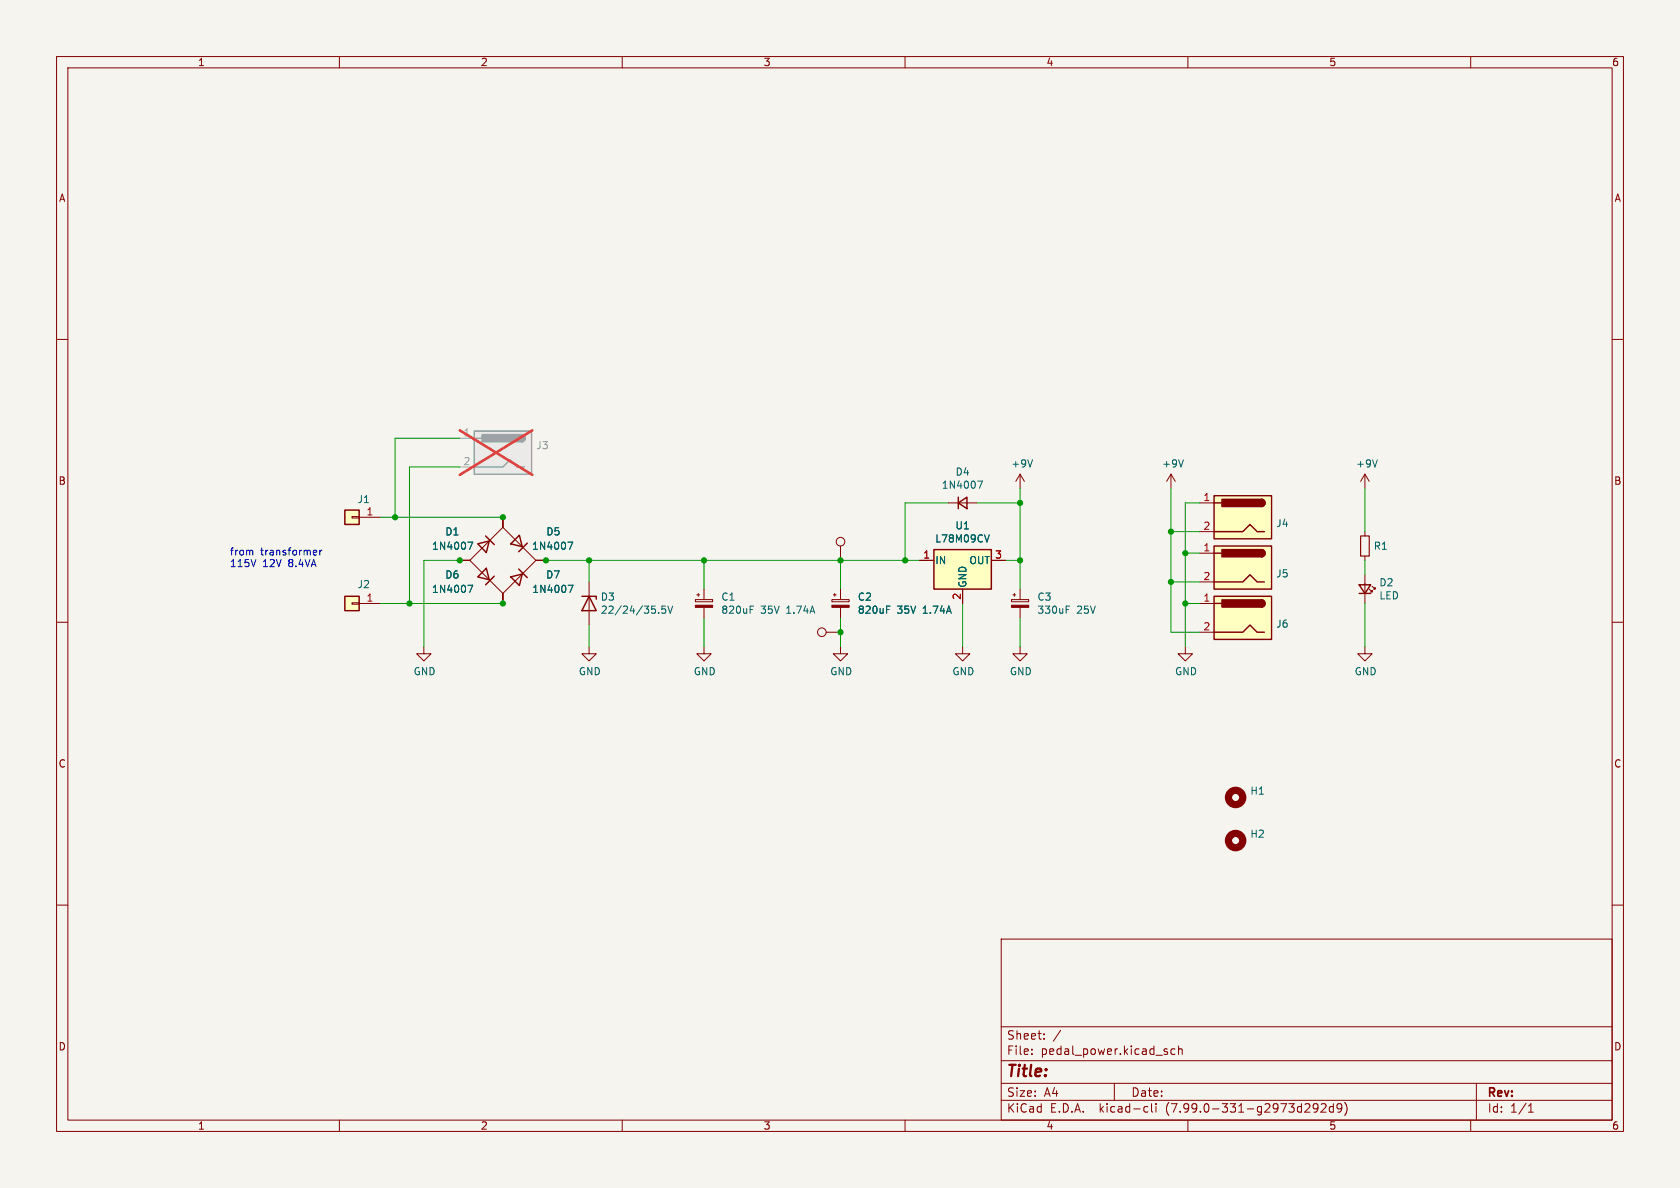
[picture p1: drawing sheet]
<svg xmlns="http://www.w3.org/2000/svg" width="297mm" height="210mm" viewBox="0 0 297 210" stroke-linecap="round" stroke-linejoin="round" font-family="sans-serif">
<path d="M0 0h297v210h-297z" fill="#f5f4ef" stroke="#f5f4ef" stroke-width=".18"/>
<g fill="none" stroke="#840000" stroke-width=".18">
<path d="M10 10h277v190h-277zM12 12h273v186h-273zM60 10v2M110 10v2M160 10v2M210 10v2M260 10v2M10 60h2M285 60h2M62.2 91.3h1.3v.3h-1.3zM63.5 91.4h3.8M81.3 99.1h1.8"/>
<path d="M83.1 99.1l5.8 5.8M88.9 93.2l-5.8 5.9M88.9 91.4v1.8M88.9 93.2l5.8 5.9M94.7 99.1h1.8M94.7 99.1l-5.8 5.8M148.6 96.5v2.6M162.6 99.1h2.5M167.6 88.9h5.1M175.3 99.1h2.5M180.3 83.8v2.6M180.3 83.8l-.7 1.3"/>
<path d="M180.3 83.8l.8 1.3M207 83.8v2.6M207 83.8l-.8 1.3M207 83.8l.8 1.3M212.1 88.9h2.5M212.1 97.8h2.5M212.1 94h2.5M241.3 83.8v2.6M241.3 94v.7M241.3 98.3v.8M241.3 83.8l-.8 1.3M241.3 83.8l.8 1.3"/>
<path d="M10 110h2M62.2 106.6h1.3v.2h-1.3zM63.5 106.7h3.8M74.9 114.3v1.3h1.3l-1.3 1.2-1.2-1.2h1.2M88.9 104.9v1.8M104.1 114.3v1.3h1.3l-1.3 1.2-1.2-1.2h1.2M104.1 102.9v7.6M122.9 106h3.1v.4h-3.1zM123.2 105.2h.5M123.4 104.9v.5M124.5 114.3v1.3h1.2l-1.2 1.2-1.3-1.2h1.3M124.5 104.1v1.9"/>
<path d="M124.5 107.4v1.8M146 111.8h2.6M147.1 106h3v.4h-3zM147.3 105.2h.5M147.6 104.9v.5M148.6 114.3v1.3h1.3l-1.3 1.2-1.3-1.2h1.3M148.6 104.1v1.9M148.6 107.4v1.8M170.2 114.3v1.3h1.2l-1.2 1.2-1.3-1.2h1.3M170.2 104.1v2.6M178.8 106h3.1v.4h-3.1zM179.1 105.2h.5"/>
<path d="M179.3 104.9v.5M180.3 114.3v1.3h1.3l-1.3 1.2-1.2-1.2h1.2M180.3 104.1v1.9M180.3 107.4v1.8M209.5 114.3v1.3h1.3l-1.3 1.2-1.2-1.2h1.2M212.1 106.7h2.5M212.1 111.8h2.5M212.1 102.9h2.5M241.3 114.3v1.3h1.3l-1.3 1.2-1.3-1.2h1.3M241.3 101.6v5.1M242.1 104.1l.5 .5v-.2v.2h-.3M242.6 103.6l.5 .5v-.2v.2h-.3"/>
<path d="M285 110h2M10 160h2M285 160h2M177 166h108v32h-108zM60 198v2M110 198v2M160 198v2M177 194.5h108M177 191.5h108M177 187.5h108M177 181.5h108M182.4 186.3v.1"/>
<path d="M182.4 185.5v.1M184.6 183.6v.1M184.6 182.8v.1M197 191.5v3M202.5 195.6l.4 .1M202.9 196.5l-.4 .1M203.6 195.1v1.3l.2 .2M204.4 195.1v.1M204.4 195.6v1M207.7 185.5l-.4-.1-.3 .3v.4l.1 .2h.6M208.4 185.5l.2-.1 .3 .1 .1 .9M208.4 184.9v1.5"/>
<path d="M210 198v2M233 195.7l-.3 .3h-.3l-.3-.3 .2-.5 .4-.1 .2 .1a.99 .99 0 0 1-.3 1.4h-.3M233.6 195.2l.5-.1 .3 .1v.3l-.9 1.1h.9M235.7 195.7l-.4-.1-.3 .3v.4l.1 .2h.6M235.7 195.1v1.5M237.2 195.7l-.3 .3h-.4l-.1-.3 .1-.5 .4-.1 .2 .1a.99 .99 0 0 1-.3 1.4h-.3M237.7 194.9a1.72 1.72 0 0 1 0 2.3M260 198v2M261 191.5v6.5M270.2 196.6h.9M270.2 195.5l.4-.4v1.5"/>
<circle cx="148.6" cy="95.8" r=".76"/>
<circle cx="145.3" cy="111.8" r=".76"/>
</g>
<g fill="none" stroke="#840000" stroke-width="1.3">
<circle cx="218.4" cy="148.6" r="1.27"/>
<circle cx="218.4" cy="141" r="1.27"/>
</g>
<g fill="none" stroke="#840000" stroke-width=".25">
<path d="M61 90.2h2.5v2.5h-2.5zM84.5 96.1l2-.5-.5 2.1zM85.9 94.7l1.5 1.6M90.3 96.1l1.5-1.5 .5 2zM93.2 96l-1.5 1.5M165.1 97.2h10.2v6.9h-10.2zM169.4 88.9l1.5-1v2zM169.4 87.9v2M214.6 96.5h10.2v7.6h-10.2zM214.6 87.6h10.2v7.7h-10.2zM214.6 94h5.1l1.3-1.3 1.2 1.3h1.3M214.6 97.8h1.3"/>
<path d="M214.6 88.9h1.3M223 97.2a.64 .64 0 0 1 .6 .6 .64 .64 0 0 1-.6 .6M223 88.3a.64 .64 0 0 1 .6 .6 .64 .64 0 0 1-.6 .6M61 105.4h2.5v2.6h-2.5zM84.5 102l1.5-1.5 .5 2zM87.4 101.9l-1.5 1.5M90.3 102l2-.5-.5 2zM91.7 100.6l1.5 1.5M102.9 105.4h2.5v.5M104.1 105.4l1.3 2.6h-2.5zM214.6 105.4h10.2v7.6h-10.2zM214.6 111.8h5.1l1.3-1.3 1.2 1.3h1.3"/>
<path d="M214.6 102.9h5.1l1.3-1.3 1.2 1.3h1.3M214.6 106.7h1.3M223 106a.64 .64 0 0 1 .6 .7 .64 .64 0 0 1-.6 .6M240.3 103.4h2l-1 1.5zM240.3 104.9h2"/>
</g>
<g fill="none" stroke="#006464" stroke-width=".18">
<path d="M82.7 95.8h.9l-.6 1.3M100.4 95.8h.8l-.5 1.3M172.8 85h.9l-.6 1.3M174.9 94.5l-.4 1.3M182.5 81.3l-.4 1.3M209.2 81.3l-.4 1.3M243.5 81.3l-.4 1.3M82.7 103.5h.9l-.6 1.2M100.5 103.5h.8l-.5 1.2M116.4 108.3v.1M117.6 107.1h-.6v.6l.2-.1 .4 .1 .1 .2-.1 .4-.1 .1-.5-.1M118.1 107.1l.4 1.3 .4-1.3"/>
<path d="M132.6 107.1h.6M156.7 107.1h.6M188.5 107.1h.6"/>
</g>
<g fill="#ffffc2" stroke="#ffffc2" stroke-width=".18">
<path d="M214.6 105.4h10.2v7.6h-10.2z"/>
<path d="M214.6 96.5h10.2v7.6h-10.2z"/>
<path d="M214.6 87.6h10.2v7.7h-10.2z"/>
<path d="M61 105.4h2.5v2.6h-2.5z"/>
<path d="M165.1 97.2h10.2v6.9h-10.2z"/>
<path d="M61 90.2h2.5v2.5h-2.5z"/>
</g>
<g fill="#840000" stroke="#840000" stroke-width=".25">
<path d="M223 106a.64 .64 0 0 1 .6 .7 .64 .64 0 0 1-.6 .6z"/>
<path d="M216 106h7v1.3h-7z"/>
<path d="M223 97.2a.64 .64 0 0 1 .6 .6 .64 .64 0 0 1-.6 .6z"/>
<path d="M216 97.2h7v1.2h-7z"/>
<path d="M223 88.3a.64 .64 0 0 1 .6 .6 .64 .64 0 0 1-.6 .6z"/>
<path d="M216 88.3h7v1.2h-7z"/>
</g>
<path d="M83.8 76.2h10.2v7.6h-10.2z" fill="#ebeae8" stroke="#ebeae8" stroke-width=".18"/>
<path d="M83.8 76.2h10.2v7.6h-10.2zM83.8 77.5h1.3M92.2 76.8a.64 .64 0 0 1 .6 .7 .64 .64 0 0 1-.6 .6M83.8 82.6h5.1l1.3-1.3 1.2 1.3h1.3" fill="none" stroke="#9c9b98" stroke-width=".25"/>
<g fill="#9c9b98" stroke="#9c9b98" stroke-width=".25">
<path d="M92.2 76.8a.64 .64 0 0 1 .6 .7 .64 .64 0 0 1-.6 .6z"/>
<path d="M85.2 76.8h7v1.3h-7z"/>
</g>
<path d="M81.3 77.5h2.5M81.3 82.6h2.5" fill="none" stroke="#9c9b98" stroke-width=".18"/>
<path d="M81.3 76.1l12.8 7.8M94.1 76.1l-12.8 7.8" fill="none" stroke="#eb3a3d" stroke-width=".46"/>
<g fill="#840000" stroke="#840000" stroke-width=".18">
<path d="M147.1 107h3v.4h-3z"/>
<path d="M178.8 107h3.1v.4h-3.1z"/>
<path d="M122.9 107h3.1v.4h-3.1z"/>
</g>
<path d="M240.5 94.7h1.6v3.6h-1.6z" fill="none" stroke="#840000" stroke-width=".2"/>
<path d="M44.6 97.3l.1 .8M55.6 97.3h.3l.1 .3-.6 .1M55.9 98.1h-.3M56.5 97.3v.8M56.9 97.3l-.4 .2" fill="none" stroke="#0000c2" stroke-width=".18"/>
<g fill="none" stroke="#009600" stroke-width=".18">
<path d="M81.3 77.5h-11.5v13.9M67.3 91.4h21.6M81.3 99.1h-6.4v15.2M81.3 82.6h-8.9v24.1M96.5 99.1h66.1M104.1 99.1v3.8M124.5 99.1v5M148.6 99.1v5M167.6 88.9h-7.6v10.2M172.7 88.9h7.6M177.8 99.1h2.5M180.3 86.4v17.7"/>
<path d="M207 94h5.1M207 86.4v25.4h5.1M209.5 97.8h2.6M212.1 88.9h-2.6v25.4M241.3 86.4v7.6M241.3 99.1v2.5M67.3 106.7h21.6M104.1 110.5v3.8M124.5 109.2v5.1M148.6 109.2v5.1M170.2 106.7v7.6M180.3 109.2v5.1"/>
<path d="M207 102.9h5.1M209.5 106.7h2.6M241.3 106.7v7.6"/>
</g>
<g fill="#009600" stroke="#009600" stroke-width=".18">
<circle cx="88.9" cy="91.4" r=".46"/>
<circle cx="96.5" cy="99.1" r=".46"/>
<circle cx="104.1" cy="99.1" r=".46"/>
<circle cx="72.4" cy="106.7" r=".46"/>
<circle cx="69.8" cy="91.4" r=".46"/>
<circle cx="148.6" cy="111.8" r=".46"/>
<circle cx="124.5" cy="99.1" r=".46"/>
<circle cx="88.9" cy="106.7" r=".46"/>
<circle cx="81.3" cy="99.1" r=".46"/>
<circle cx="160" cy="99.1" r=".46"/>
<circle cx="148.6" cy="99.1" r=".46"/>
<circle cx="209.5" cy="97.8" r=".46"/>
<circle cx="207" cy="94" r=".46"/>
<circle cx="207" cy="102.9" r=".46"/>
<circle cx="209.5" cy="106.7" r=".46"/>
<circle cx="180.3" cy="88.9" r=".46"/>
<circle cx="180.3" cy="99.1" r=".46"/>
</g>
<text font-size="2.8" fill="#840000" x="178" y="190.8">Title:</text>
<g font-size="2.1" fill="#840000">
<text x="178" y="183.9">Sheet:</text>
<text x="186.2" y="183.9">/</text>
<text x="178" y="186.6">File:</text>
<text x="184" y="186.6">pedal_power.kicad_sch</text>
<text x="178" y="196.8">KiCad</text>
<text x="178" y="194">Size:</text>
<text x="184.6" y="194">A4</text>
<text x="185.7" y="196.8">E.D.A.</text>
<text x="194.4" y="196.8">kicad-cli</text>
<text x="200" y="194">Date:</text>
<text x="206.2" y="196.8">(7.99.0-331-g2973d292d9)</text>
<text x="263" y="194.2">Rev:</text>
<text x="263" y="196.8">Id:</text>
<text x="267" y="196.8">1/1</text>
</g>
<g font-size="1.8" fill="#840000">
<text x="35" y="11.8">1</text>
<text x="85" y="11.8">2</text>
<text x="135" y="11.8">3</text>
<text x="185" y="11.8">4</text>
<text x="235" y="11.8">5</text>
<text x="285" y="11.8">6</text>
<text x="10.4" y="35.8">A</text>
<text x="285.4" y="35.8">A</text>
<text x="10.3" y="85.8">B</text>
<text x="285.3" y="85.8">B</text>
<text x="10.3" y="135.8">C</text>
<text x="285.3" y="135.8">C</text>
<text x="10.3" y="185.8">D</text>
<text x="285.3" y="185.8">D</text>
<text x="35" y="199.8">1</text>
<text x="85" y="199.8">2</text>
<text x="135" y="199.8">3</text>
<text x="185" y="199.8">4</text>
<text x="235" y="199.8">5</text>
<text x="285" y="199.8">6</text>
</g>
<g font-size="1.8" fill="#a5a4a2">
<text x="81.9" y="77.2">1</text>
<text x="81.9" y="82.3">2</text>
</g>
<text font-size="1.8" fill="#939391" x="94.7" y="79.6">J3</text>
<g font-size="1.8" fill="#006464">
<text x="178.7" y="82.8">+9V</text>
<text x="205.4" y="82.8">+9V</text>
<text x="239.7" y="82.8">+9V</text>
<text x="63.2" y="89.1">J1</text>
<text x="166.4" y="86.6">1N4007</text>
<text x="168.9" y="84.2">D4</text>
<text x="78.7" y="94.8">D1</text>
<text x="96.5" y="94.8">D5</text>
<text x="168.8" y="93.7">U1</text>
<text x="225.6" y="93.3">J4</text>
<text x="76.3" y="97.3">1N4007</text>
<text x="94" y="97.3">1N4007</text>
<text x="165.3" y="96.1">L78M09CV</text>
<text x="165.4" y="99.9">IN</text>
<text x="171.3" y="99.9">OUT</text>
<text x="242.8" y="97.3">R1</text>
<text x="63.2" y="104.1">J2</text>
<text x="76.3" y="105">1N4007</text>
<text x="78.7" y="102.4">D6</text>
<text x="94" y="105">1N4007</text>
<text x="96.5" y="102.4">D7</text>
<text x="106.2" y="106.3">D3</text>
<text x="127.5" y="106.3">C1</text>
<text x="151.6" y="106.3">C2</text>
<text x="171" y="103.9" transform="rotate(-90 171 103.9)">GND</text>
<text x="183.3" y="106.3">C3</text>
<text x="225.6" y="102.2">J5</text>
<text x="243.8" y="103.8">D2</text>
<text x="243.8" y="106.1">LED</text>
<text x="106.2" y="108.6">22/24/35.5V</text>
<text x="127.5" y="108.6">820uF</text>
<text x="134.4" y="108.6">35V</text>
<text x="139" y="108.6">1.74A</text>
<text x="151.6" y="108.6">820uF</text>
<text x="158.6" y="108.6">35V</text>
<text x="163.2" y="108.6">1.74A</text>
<text x="183.3" y="108.6">330uF</text>
<text x="190.3" y="108.6">25V</text>
<text x="225.6" y="111.1">J6</text>
<text x="73.1" y="119.5">GND</text>
<text x="102.3" y="119.5">GND</text>
<text x="122.6" y="119.5">GND</text>
<text x="146.7" y="119.5">GND</text>
<text x="168.3" y="119.5">GND</text>
<text x="178.5" y="119.5">GND</text>
<text x="207.7" y="119.5">GND</text>
<text x="239.4" y="119.5">GND</text>
<text x="221" y="140.6">H1</text>
<text x="221" y="148.2">H2</text>
</g>
<g font-size="1.8" fill="#a90000">
<text x="212.7" y="88.6">1</text>
<text x="64.7" y="91.2">1</text>
<text x="212.7" y="93.7">2</text>
<text x="163.2" y="98.8">1</text>
<text x="175.9" y="98.8">3</text>
<text x="212.7" y="97.5">1</text>
<text x="64.7" y="106.4">1</text>
<text x="169.9" y="106.1" transform="rotate(-90 169.9 106.1)">2</text>
<text x="212.7" y="106.4">1</text>
<text x="212.7" y="102.6">2</text>
<text x="212.7" y="111.5">2</text>
</g>
<g font-size="1.8" fill="#0000c2">
<text x="40.6" y="98.3">from</text>
<text x="40.6" y="100.3">115V</text>
<text x="46.1" y="98.3">transformer</text>
<text x="46.5" y="100.3">12V</text>
<text x="51.1" y="100.3">8.4VA</text>
</g>
</svg>
